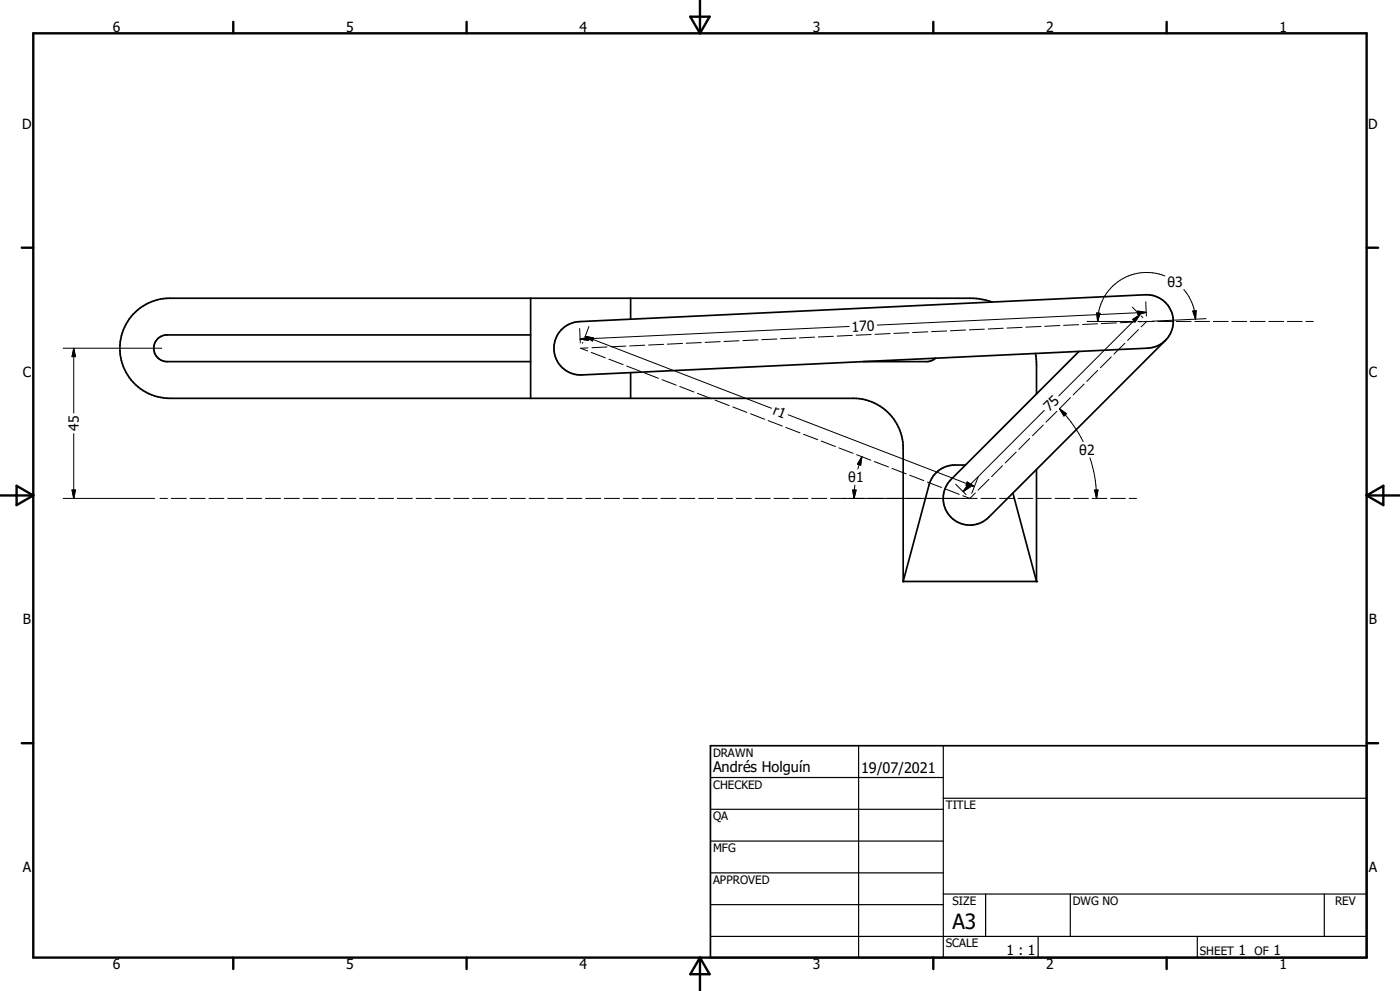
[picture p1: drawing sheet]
<svg xmlns="http://www.w3.org/2000/svg" width="420mm" height="297mm" viewBox="0 0 420 297" stroke-linecap="round" stroke-linejoin="round" font-family="sans-serif">
<g fill="none" stroke="#000" stroke-width=".51">
<path d="M159.2 89.4v30M168.2 99a7.9 7.9 0 0 1 5.6-2.6l169.8-8.1a8 8 0 0 1 8.4 7.7 8 8 0 0 1-7.6 8.3l-169.9 8.1a8 8 0 0 1-7.6-4.6 8 8 0 0 1 1.3-8.8zM189.2 89.4v6.3M297.6 90.5l-3.7-.9-2.9-.2h-240a15 15 0 0 0-15 15 15 15 0 0 0 15 15h205a15 15 0 0 1 14.9 15v39.9M159.2 100.4h-109.1a4 4 0 0 0-4 4 4 4 0 0 0 4 4h109.1M189.2 111.7v7.7M280.7 107.3l-1.3 .8-1.4 .3h-19.1M310.6 105.9l.3 3.5v8.7M349.6 102l-53 53a8 8 0 0 1-11.3 0 8 8 0 0 1 0-11.3l38.4-38.4M289.6 139.4a15 15 0 0 0-5.2 .3 8 8 0 0 0-5.7 5.6l-7.8 29M303.9 147.8l7 26.5M310.9 140.7v33.6"/>
<path d="M270.9 174.3h40M213.1 223.5h196.9v63.5h-196.9z"/>
</g>
<g fill="#000">
<circle cx="270.9" cy="174.3" r=".25"/>
<circle cx="310.9" cy="174.3" r=".25"/>
</g>
<g fill="none" stroke="#000" stroke-width=".71">
<path d="M10 10h400v277h-400zM70 6.6v3.4M140 6.6v3.4M207.1 5h5.8l-2.9 5zM210 0v10M280 6.6v3.4M350 6.6v3.4M6.5 74.2h3.5M410 74.2h3.4M0 148.5h10M5 145.6l5 2.9-5 2.9zM410 148.5h10"/>
<path d="M410 148.5l5-2.9v5.8zM6.5 222.7h3.5M410 222.7h3.4M70 287v3.4M140 287v3.4M210 287v10M210 287l2.9 5h-5.8zM280 287v3.4M350 287v3.4"/>
</g>
<g fill="none" stroke="#000" stroke-width=".36">
<path d="M213.1 233h69.9M257.6 223.5v63.5M283 239.2h127M283 223.5v63.5M213.1 242.6h69.9M213.1 252.1h69.9M213.1 261.6h69.9M213.1 271.1h69.9M283 268h127M295.7 268v12.7M321.1 268v12.7M397.3 268v12.7"/>
<path d="M213.1 280.7h196.9M311.4 280.7v6.3M359.2 280.7v6.3"/>
</g>
<g fill="none" stroke="#000" stroke-width=".3">
<path d="M173.9 98.5l.2 4.3M176.7 97.9l-1.1 2.7M254.7 97.8l-80.7 3.9M267 100l-4.5 .2M272.7 99.7l-4.6 .2M278.3 99.4l-4.5 .3M284 99.2l-4.5 .2M289.6 98.9l-4.5 .2M295.3 98.7l-4.5 .2M301 98.4l-4.6 .2M306.6 98.1l-4.5 .2M312.3 97.8l-4.6 .2"/>
<path d="M318 97.6l-4.6 .2M323.6 97.3l-4.5 .2M326.1 96.3h14.5M329 93.8l1 .1-.7 2.4zM329.3 97l-4.6 .3M334.9 96.8l-4.5 .2M339.7 92.1l1.8 1.7M339.8 95.7l2.2-1.4-1.5 2.1zM340.6 96.5l-4.5 .2M341.3 93.2l2.6 .4-2.5 .6zM341.3 96.3h1.1M341.5 98.8l-3.2 3.3"/>
<path d="M342 94.3l-24.4 24.3M342.3 94.7l.5 .5M343.7 90.5l.2 4.2M343.9 93.6l-80.7 3.8M344 96.3h2.2M344 96.3l-2.3 .1M344 96.3l-1.7 1.7M347.3 96.3h4.5M349.5 82.7a14.7 14.7 0 0 0-20 11.2l-.2 2.4M352.9 96.3h4.4M355.1 86.8a14.7 14.7 0 0 1 3.5 8.9M357.8 93.2l1-.1-.2 2.6z"/>
<path d="M358.4 96.3h4.5M361.8 95.5l-16.2 .8M364 96.3h4.4M369.5 96.3h4.5M375.1 96.3h4.4M380.6 96.3h4.5M386.2 96.3h4.5M391.8 96.3h2.2M18.9 104.4h29.6M22.1 104.4v19.4M22.1 104.4l.5 2.5h-1zM174 101.7l2.5-.7 .1 1z"/>
<path d="M174.9 102.6l-.1 .3M175.5 100.8l55.9 21.6M175.5 100.8l2.6 .5-.4 .9zM176.4 104.3l-2.2 .1 2.1 .8M177.4 105.6l4.2 1.6M182.1 104l-4.5 .2M182.7 107.6l4.2 1.7M187.8 103.7l-4.6 .2M188 109.7l4.2 1.6M193.3 111.7l4.2 1.7M193.4 103.5l-4.5 .2M198.6 113.8l4.2 1.6"/>
<path d="M199.1 103.2l-4.5 .2M203.9 115.8l4.3 1.7M204.7 102.9l-4.5 .3M209.2 117.9l4.3 1.6M210.4 102.7l-4.5 .2M214.5 119.9l4.3 1.7M216.1 102.4l-4.6 .2M221.7 102.1l-4.5 .2M227.4 101.9l-4.5 .2M233 101.6l-4.5 .2M238.7 101.3l-4.5 .2M244.4 101l-4.6 .3"/>
<path d="M250 100.8l-4.5 .2M255.7 100.5l-4.5 .2M261.3 100.3l-4.5 .2M321.1 119.2l-3.2 3.3M325.2 115.1l-3.3 3.3M329.3 111l-3.3 3.3M333.4 107l-3.3 3.2M337.5 102.9l-3.3 3.2M22.1 130v19.4M219.8 122l4.3 1.6M225.1 124l4.3 1.7M230.4 126.1l4.3 1.6"/>
<path d="M235.7 128.1l4.3 1.6M236.4 124.3l55.9 21.5M241 130.2l4.3 1.6M246.4 132.2l4.2 1.6M251.7 134.2l4.2 1.7M257 136.3l4.2 1.6M258.5 136.9l-1.1 3.7M258.5 136.9l-.3 2.5-.9-.3zM262.3 138.3l4.2 1.7M300.7 139.6l-3.2 3.3M304.8 135.5l-3.3 3.3M308.9 131.4l-3.3 3.3"/>
<path d="M313 127.4l-3.3 3.2M313.3 123l-24.4 24.3M317.1 123.3l-3.3 3.2M317.8 122.5a37.9 37.9 0 0 1 7.1 9.9M317.8 122.5l2.1 1.5-.7 .7zM327 137.2a37.8 37.8 0 0 1 2 12.2M18.9 149.4h27.5M21.6 146.9h1l-.5 2.5zM48 149.4h2.2M51.4 149.4h4.5M57 149.4h4.5M62.7 149.4h4.5"/>
<path d="M68.3 149.4h4.5M74 149.4h4.5M79.6 149.4h4.6M85.3 149.4h4.5M90.9 149.4h4.6M96.6 149.4h4.5M102.2 149.4h4.6M107.9 149.4h4.5M113.5 149.4h4.6M119.2 149.4h4.5M124.8 149.4h4.6M130.5 149.4h4.5"/>
<path d="M136.1 149.4h4.5M141.8 149.4h4.5M147.4 149.4h4.5M153.1 149.4h4.5M158.7 149.4h4.5M164.4 149.4h4.5M170 149.4h4.5M175.7 149.4h4.5M181.3 149.4h4.6M187 149.4h4.5M192.6 149.4h4.6M198.3 149.4h4.5"/>
<path d="M203.9 149.4h4.6M209.6 149.4h4.5M215.2 149.4h4.6M220.9 149.4h4.5M226.5 149.4h4.6M232.2 149.4h4.5M237.8 149.4h4.6M243.5 149.4h4.5M249.1 149.4h44.1M255.8 146.9h1l-.6 2.5zM256.4 145.4l-.2 4M267.6 140.4l4.2 1.6"/>
<path d="M272.9 142.4l4.2 1.6M278.2 144.5l4.2 1.6M283.5 146.5l4.3 1.7M286.7 145.1l3.1 3.1M290.2 144.5l2.1 1.3-2.5-.4zM290.3 145.2l.8 .7-2.2 1.4zM292.6 147.8l-1.6 1.6-2.2-.8M293.5 142.9l-2 5M294.3 149.4h4.4M296.7 143.7l-3.3 3.2M299.8 149.4h4.5M305.4 149.4h4.4"/>
<path d="M310.9 149.4h4.5M316.5 149.4h4.5M322.1 149.4h4.4M327.6 149.4h4.5M328.4 146.9h1l-.4 2.5zM333.2 149.4h4.4M338.7 149.4h2.2"/>
</g>
<g fill="#000" stroke="#000" stroke-width=".3">
<path d="M329 93.8l1 .1-.7 2.4zM339.8 95.7l2.2-1.4-1.5 2.1zM341.3 93.2l2.6 .4-2.5 .6zM357.8 93.2l1-.1-.2 2.6zM22.1 104.4l.5 2.5h-1zM174 101.7l2.5-.7 .1 1zM175.5 100.8l2.6 .5-.4 .9zM258.5 136.9l-.3 2.5-.9-.3zM317.8 122.5l2.1 1.5-.7 .7zM21.6 146.9h1l-.5 2.5zM255.8 146.9h1l-.6 2.5zM290.2 144.5l2.1 1.3-2.5-.4z"/>
<path d="M290.3 145.2l.8 .7-2.2 1.4zM328.4 146.9h1l-.4 2.5z"/>
</g>
<text font-size="6.3" x="285.7" y="278.5">A3</text>
<g font-size="4.4">
<text x="213.9" y="231.4">Andrés Holguín</text>
<text x="258.3" y="231.6">19/07/2021</text>
</g>
<g font-size="4.2">
<text x="33.9" y="9.6">6</text>
<text x="103.8" y="9.6">5</text>
<text x="173.9" y="9.6">4</text>
<text x="243.8" y="9.6">3</text>
<text x="313.8" y="9.6">2</text>
<text x="383.8" y="9.6">1</text>
<text x="6.6" y="38.7">D</text>
<text x="410.4" y="38.7">D</text>
<text x="350.2" y="85.9">θ3</text>
<text x="255.6" y="99.4" transform="rotate(-3 255.6 99.4)">170</text>
<text x="6.8" y="112.9">C</text>
<text x="410.6" y="112.9">C</text>
<text x="231.6" y="124.1" transform="rotate(21 231.6 124.1)">r1</text>
<text x="314.9" y="123.5" transform="rotate(-45 314.9 123.5)">75</text>
<text x="23.6" y="129.2" transform="rotate(-90 23.6 129.2)">45</text>
<text x="323.8" y="136.4">θ2</text>
<text x="254.5" y="144.6">θ1</text>
<text x="6.8" y="187.1">B</text>
<text x="410.6" y="187.1">B</text>
<text x="6.8" y="261.4">A</text>
<text x="410.6" y="261.4">A</text>
<text x="302" y="286.2">1 : 1</text>
<text x="371.5" y="286.2">1</text>
<text x="382" y="286.2">1</text>
<text x="33.9" y="290.4">6</text>
<text x="103.8" y="290.4">5</text>
<text x="173.9" y="290.4">4</text>
<text x="243.8" y="290.4">3</text>
<text x="313.8" y="290.4">2</text>
<text x="383.8" y="290.4">1</text>
</g>
<g font-size="3.5">
<text x="213.9" y="226.8">DRAWN</text>
<text x="213.9" y="236.3">CHECKED</text>
<text x="213.9" y="245.9">QA</text>
<text x="283.7" y="242.5">TITLE</text>
<text x="213.9" y="255.4">MFG</text>
<text x="213.9" y="264.9">APPROVED</text>
<text x="285.7" y="271.3">SIZE</text>
<text x="321.8" y="271.3">DWG NO</text>
<text x="400.5" y="271.2">REV</text>
<text x="283.7" y="284">SCALE</text>
<text x="359.9" y="286.2">SHEET</text>
<text x="376.4" y="286.2">OF</text>
</g>
</svg>
